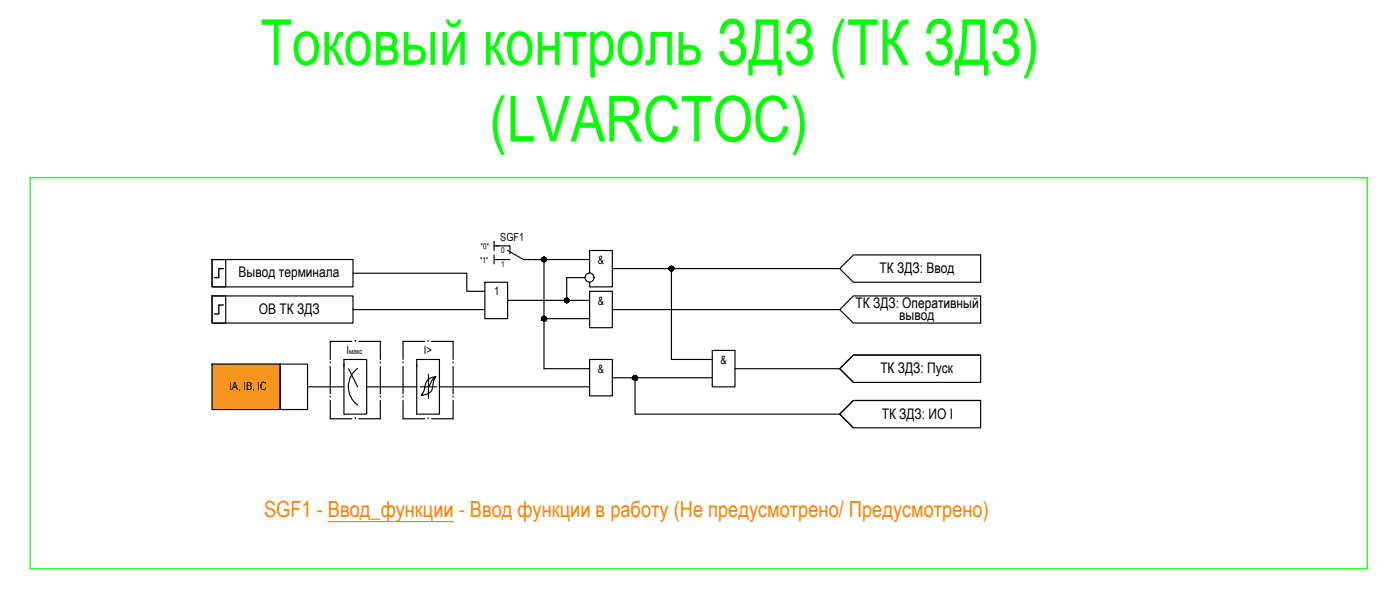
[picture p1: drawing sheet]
<svg xmlns="http://www.w3.org/2000/svg" width="308mm" height="130mm" viewBox="0 0 308 130" stroke-linecap="round" stroke-linejoin="round" font-family="sans-serif">
<!-- layer: 0 -->
<g fill="none" stroke="#000" stroke-width=".25">
<path d="M46.6 57.1h3v6h-3zM46.6 57.1h31v6h-31zM108.6 53v2.1M108.6 56.1v1.9M108.6 54.1h1M108.6 57.1h1M117.6 57.1h12M119.6 57.1v13h10M134.6 59.1h50M147.6 59.1v19.9h9M187.6 56.1h28v6h-28l-3-3zM46.6 65.1h3v5.9h-3z"/>
<path d="M46.6 65.1h31v5.9h-31zM77.6 60.1h25v4h4M77.6 68.1h29M106.6 62.1h5v8h-5zM111.6 66h18M119.6 70.1v11h10M128.6 61h-4v5M129.6 60.1v-5h5v8h-5v-1M129.6 79h5v8h-5zM129.6 64.1h5v8h-5zM134.6 68.1h50M156.6 77h5v8h-5z"/>
<path d="M187.6 65.1h28v5.9h-28l-3-2.9zM187.6 78.1h28v6h-28l-3-3zM215.6 78.1h-28l-3 3 3 3M46.6 80.1h15v9.9h-15zM61.6 80.1h6v9.9h-6zM67.6 85h8M75.6 80.1v11h5v-12.1h-5v1.6M76.6 81.1l2 3.9M78.6 81a5 5 0 0 0 0 8M80.6 85h11M91.6 80.1v11h5v-12.1h-5v1.6M94.2 85h1.8"/>
<path d="M94.2 82.3v5.2M95.8 82.8a6.2 6.2 0 0 0-.8 3l-.7 .7-1.7 .5 .7-1.4a2.55 2.55 0 0 1 2.5-2.8 3 3 0 0 0-1.2 1.7l-.4 .5h-1.8M96.6 85h33M134.6 83.1h22M139.6 83.1v8h45l3-3h28v6h-28l-3-3M161.6 81.1h23M215.6 88.1h-28l-3 3 3 3"/>
<circle cx="119.6" cy="57" r=".49"/>
<circle cx="147.6" cy="59" r=".49"/>
<circle cx="119.6" cy="70" r=".49"/>
<circle cx="124.6" cy="66" r=".49"/>
<circle cx="129.6" cy="61" r=".99"/>
<circle cx="139.6" cy="83" r=".49"/>
</g>
<g fill="none" stroke="#000" stroke-width=".25">
<path d="M109.1 54.1h3v1.7M109.1 57.1h3M111.6 55.1l3.5 2h3M72.6 79.8h.1M77.4 75.1h-4.8v3.9M78.1 75.1h.1M78.9 75.1h4.7v3.9M83.6 79.8h.1M88.6 79.8h.1M93.4 75.1h-4.8v3.9M94.1 75.1h.1M94.9 75.1h4.7v3.9"/>
<path d="M99.6 79.8h.1M72.6 87.3h.1M72.6 88.1v4h4.8M72.6 80.6v6M78.1 92.1h.1M83.6 87.3h.1M83.6 88.1v4h-4.7M83.6 80.6v6M88.6 87.3h.1M88.6 80.6v6M88.6 88.1v4h4.8M94.1 92.1h.1"/>
<path d="M99.6 87.3h.1M99.6 80.6v6M99.6 88.1v4h-4.7"/>
</g>
<!-- layer: 0 -->
<g fill="#000" stroke="#000" stroke-width=".22">
<path d="M119.5 57.5h.2zM119.6 56.6h.1zM147.5 58.6h.3zM147.5 59.6h.3zM147.5 58.5h.2zM119.2 69.8h.8zM119.5 70.5h.2zM119.6 69.6h.1zM124.5 66.5h.2zM124.6 65.6h.1zM139.5 83.5h.3zM139.5 82.6h.2z"/>
<path d="M119.5 57.5h.2zM119.6 57.5h.1z"/>
<path d="M119.6 56.6h.1zM119.5 56.6h.2z"/>
<path d="M119.5 56.6h.3zM119.5 56.6h.3z"/>
<path d="M119.5 56.6h.3zM119.4 56.6h.4z"/>
<path d="M119.5 57.5h.3zM119.5 57.5h.2z"/>
<path d="M119.4 56.6h.5zM119.4 56.6h.5z"/>
<path d="M119.4 57.5h.4zM119.4 57.5h.4z"/>
<path d="M119.4 57.5h.5zM119.4 57.5h.4z"/>
<path d="M119.4 56.6h.5zM119.4 56.6h.5z"/>
<path d="M119.4 56.6l.5 .1zM119.4 56.6l.5 .1z"/>
<path d="M119.4 57.4h.5zM119.4 57.4l.5 .1z"/>
<path d="M119.3 56.7h.7zM119.3 56.7h.7z"/>
<path d="M119.3 57.4h.6zM119.3 57.4h.6z"/>
<path d="M119.3 56.7h.7zM119.2 56.7h.8z"/>
<path d="M119.3 57.4h.7zM119.3 57.4h.6z"/>
<path d="M119.2 56.7l.8 .1zM119.2 56.7l.8 .1z"/>
<path d="M119.2 56.8h.9zM119.2 56.8h.9z"/>
<path d="M119.2 57.3l.8 .1zM119.2 57.3l.8 .1z"/>
<path d="M119.2 57.4h.8zM119.2 57.4h.8z"/>
<path d="M119.2 56.8l.9 .1zM119.1 56.9h1z"/>
<path d="M119.1 56.9h1zM119.1 56.9h1z"/>
<path d="M119.1 57.2l1 .1zM119.1 57.2l1 .1z"/>
<path d="M119.2 57.3h.9zM119.2 57.3h.8z"/>
<path d="M119.1 56.9l1 .1zM119.1 56.9l1 .1z"/>
<path d="M119.1 57h1zM119.1 57h1z"/>
<path d="M119.1 57l1 .1zM119.1 57l1 .1z"/>
<path d="M119.1 57.1h1zM119.1 57.1h1z"/>
<path d="M119.1 57.1l1 .1zM119.1 57.1l1 .1z"/>
<path d="M119.1 57.2h1zM119.1 57.2h1z"/>
<path d="M119.1 57.2h1zM119.1 57.2h1z"/>
<path d="M147.5 59.6h.2zM147.5 59.6h.2z"/>
<path d="M147.5 58.5l.3 .1zM147.5 58.5l.3 .1zM147.5 58.6h.3z"/>
<path d="M147.5 58.6h.3zM147.4 58.6h.4z"/>
<path d="M147.5 59.5l.3 .1zM147.5 59.5l.3 .1z"/>
<path d="M147.4 58.6h.5zM147.4 58.6h.5z"/>
<path d="M147.4 59.5h.4zM147.4 59.5h.4z"/>
<path d="M147.4 58.6h.5zM147.3 58.6h.6z"/>
<path d="M147.4 59.5h.5zM147.4 59.5h.4z"/>
<path d="M147.3 58.6l.6 .1zM147.3 58.6l.6 .1z"/>
<path d="M147.3 58.7h.7zM147.3 58.7h.7z"/>
<path d="M147.3 59.4l.6 .1zM147.3 59.4l.6 .1z"/>
<path d="M147.3 59.5h.6zM147.3 59.5h.6z"/>
<path d="M147.3 58.7l.7 .1zM147.3 58.7l.7 .1z"/>
<path d="M147.3 59.4h.7zM147.3 59.4h.6z"/>
<path d="M147.2 58.8h.9zM147.2 58.8h.9z"/>
<path d="M147.2 59.4h.8zM147.2 59.4h.8z"/>
<path d="M147.2 58.8h.9zM147.2 58.8h.9z"/>
<path d="M147.2 58.8l.9 .1zM147.2 58.8l.9 .1z"/>
<path d="M147.2 59.3h.9zM147.2 59.3h.9z"/>
<path d="M147.2 59.3h.9zM147.2 59.3l.8 .1z"/>
<path d="M147.2 58.9h.9zM147.1 58.9h1z"/>
<path d="M147.1 58.9l1 .1zM147.1 58.9l1 .1z"/>
<path d="M147.1 59h1zM147.1 59h1z"/>
<path d="M147.1 59l1 .1zM147.1 59l1 .1z"/>
<path d="M147.1 59.1h1zM147.1 59.1h1z"/>
<path d="M147.1 59.1l1 .1zM147.1 59.1l1 .1z"/>
<path d="M147.1 59.2h1zM147.1 59.2h1z"/>
<path d="M147.2 59.2h.9zM147.2 59.2l.9 .1z"/>
<path d="M147.1 59.1h1zM147.1 59.1h1z"/>
<path d="M119.5 70.5l.2 .1zM119.6 70.6h.1z"/>
<path d="M119.6 69.6h.1zM119.5 69.6h.2z"/>
<path d="M119.5 69.6h.3zM119.5 69.6h.3z"/>
<path d="M119.5 69.6h.3zM119.4 69.6h.4z"/>
<path d="M119.5 70.5h.3zM119.5 70.5h.2z"/>
<path d="M119.4 69.6h.5zM119.4 69.6h.5z"/>
<path d="M119.4 70.5h.4zM119.4 70.5h.4z"/>
<path d="M119.4 70.5h.5zM119.4 70.5h.4z"/>
<path d="M119.4 69.6h.5zM119.4 69.6h.5z"/>
<path d="M119.4 69.6l.5 .1zM119.4 69.6l.5 .1z"/>
<path d="M119.4 70.4h.5zM119.4 70.4l.5 .1z"/>
<path d="M119.3 69.7h.7zM119.3 69.7h.7z"/>
<path d="M119.3 70.4h.6zM119.3 70.4h.6z"/>
<path d="M119.3 69.7l.7 .1zM119.3 69.7l.7 .1zM119.2 69.8h.8z"/>
<path d="M119.3 70.4h.7zM119.3 70.4h.6z"/>
<path d="M119.2 69.8h.9zM119.2 69.8h.9z"/>
<path d="M119.2 70.3l.8 .1zM119.2 70.3l.8 .1z"/>
<path d="M119.2 70.4h.8zM119.2 70.4h.8z"/>
<path d="M119.2 69.8l.9 .1zM119.1 69.9h1z"/>
<path d="M119.1 69.9h1zM119.1 69.9h1z"/>
<path d="M119.1 70.2l1 .1zM119.1 70.2l1 .1z"/>
<path d="M119.2 70.3h.9zM119.2 70.3h.8z"/>
<path d="M119.1 69.9l1 .1zM119.1 69.9l1 .1z"/>
<path d="M119.1 70h1zM119.1 70h1z"/>
<path d="M119.1 70l1 .1zM119.1 70l1 .1z"/>
<path d="M119.1 70.1h1zM119.1 70.1h1z"/>
<path d="M119.1 70.1h1zM119.1 70.1h1z"/>
<path d="M119.1 70.1l1 .1zM119.1 70.1l1 .1z"/>
<path d="M119.1 70.2h1zM119.1 70.2h1z"/>
<path d="M124.5 66.5h.2zM124.6 66.5h.1z"/>
<path d="M124.6 65.6h.1zM124.5 65.6h.2z"/>
<path d="M124.5 65.6h.3zM124.5 65.6h.3z"/>
<path d="M124.5 65.6h.3zM124.5 65.6h.3z"/>
<path d="M124.5 66.5h.3zM124.5 66.5h.2z"/>
<path d="M124.4 65.6h.5zM124.4 65.6h.5z"/>
<path d="M124.4 66.5h.4zM124.4 66.5h.4z"/>
<path d="M124.4 65.6l.5 .1zM124.4 65.6l.5 .1z"/>
<path d="M124.4 66.5h.5zM124.4 66.5h.4z"/>
<path d="M124.4 65.7h.5zM124.3 65.7h.6z"/>
<path d="M124.4 66.5h.5zM124.4 66.5h.5z"/>
<path d="M124.3 65.7h.7zM124.3 65.7h.7z"/>
<path d="M124.3 66.4h.6zM124.3 66.4l.6 .1z"/>
<path d="M124.3 65.7h.7zM124.2 65.7h.8z"/>
<path d="M124.3 66.4h.7zM124.3 66.4h.6z"/>
<path d="M124.2 65.7l.8 .1zM124.2 65.7l.8 .1z"/>
<path d="M124.2 65.8h.9zM124.2 65.8h.9z"/>
<path d="M124.2 66.3l.8 .1zM124.2 66.3l.8 .1z"/>
<path d="M124.2 66.4h.8zM124.2 66.4h.8z"/>
<path d="M124.2 65.8l.9 .1zM124.2 65.8l.9 .1z"/>
<path d="M124.2 65.9h.9zM124.2 65.9h.9z"/>
<path d="M124.2 66.3h.9zM124.2 66.3h.9z"/>
<path d="M124.2 66.3h.9zM124.2 66.3h.8z"/>
<path d="M124.1 65.9l1 .1zM124.1 65.9l1 .1z"/>
<path d="M124.1 66h1zM124.1 66h1z"/>
<path d="M124.1 66h1zM124.1 66h1z"/>
<path d="M124.1 66l1 .1zM124.1 66l1 .1z"/>
<path d="M124.1 66.1l1 .1zM124.1 66.1l1 .1z"/>
<path d="M124.1 66.2h1zM124.1 66.2h1z"/>
<path d="M124.1 66.2h1zM124.1 66.2l1 .1z"/>
<path d="M139.5 83.5l.2 .1zM139.5 83.6h.2z"/>
<path d="M139.5 82.6h.3zM139.5 82.6h.3z"/>
<path d="M139.5 82.6h.3zM139.5 82.6h.3z"/>
<path d="M139.5 82.6h.3zM139.4 82.6h.4z"/>
<path d="M139.5 83.5h.3zM139.5 83.5h.3z"/>
<path d="M139.4 82.6h.5zM139.4 82.6h.5z"/>
<path d="M139.4 83.5h.4zM139.4 83.5h.4z"/>
<path d="M139.4 82.6h.5zM139.3 82.6h.6z"/>
<path d="M139.4 83.5h.5zM139.4 83.5h.4z"/>
<path d="M139.3 82.6l.6 .1zM139.3 82.6l.6 .1z"/>
<path d="M139.3 82.7h.7zM139.3 82.7h.7z"/>
<path d="M139.3 83.4l.6 .1zM139.3 83.4l.6 .1z"/>
<path d="M139.3 83.5h.6zM139.3 83.5h.6z"/>
<path d="M139.3 82.7l.7 .1zM139.3 82.7l.7 .1z"/>
<path d="M139.3 83.4h.7zM139.3 83.4h.6z"/>
<path d="M139.3 82.8h.8zM139.3 82.8h.8z"/>
<path d="M139.3 83.4h.7zM139.3 83.4h.7z"/>
<path d="M139.2 82.8h.9zM139.2 82.8h.9z"/>
<path d="M139.2 82.8l.9 .1zM139.2 82.8l.9 .1z"/>
<path d="M139.2 83.3h.9zM139.2 83.3h.9z"/>
<path d="M139.2 83.3h.9zM139.2 83.3l.8 .1z"/>
<path d="M139.2 82.9h.9zM139.2 82.9h.9z"/>
<path d="M139.1 82.9l1 .1zM139.1 82.9l1 .1z"/>
<path d="M139.1 83h1zM139.1 83h1z"/>
<path d="M139.1 83.1l1 .1zM139.1 83.1l1 .1z"/>
<path d="M139.1 83.2h1zM139.1 83.2h1z"/>
<path d="M139.2 83.2h.9zM139.2 83.2l.9 .1z"/>
<path d="M139.1 83l1 .1zM139.1 83l1 .1z"/>
<path d="M139.1 83.1h1zM139.1 83.1h1z"/>
<path d="M139.1 83.1h1zM139.1 83.1h1z"/>
</g>
<path d="M49.1 59.1h-1v1.9h-1M49.1 67.1h-1v1.9h-1" fill="none" stroke="#000" stroke-width=".3"/>
<path d="M46.6 80.1l15 9.9v-9.9zM46.6 80.1l15 9.9h-15z" fill="#f7941d" stroke="#f7941d" stroke-width=".22"/>
<path d="M6.6 39.1h294v86h-294z" fill="none" stroke="#0f0" stroke-width=".25"/>
<path d="M72.1 114.7h27.7" fill="none" stroke="#ff7f00" stroke-width=".25"/>
<g font-size="14" fill="#0f0">
<text x="57.2" y="14.3">Токовый контроль ЗДЗ (ТК ЗДЗ)</text>
<text x="107.6" y="31.1">(LVARCTOC)</text>
</g>
<text font-size="4.9" fill="#ff7f00" x="58.1" y="113.6">SGF1 - Ввод_функции - Ввод функции в работу (Не предусмотрено/ Предусмотрено)</text>
<g font-size="3.2">
<text x="52.5" y="61">Вывод терминала</text>
<text x="193.4" y="60">ТК ЗДЗ: Ввод</text>
<text x="56.9" y="69">ОВ ТК ЗДЗ</text>
<text x="188.1" y="67.7">ТК ЗДЗ: Оперативный</text>
<text x="197.7" y="70.4">вывод</text>
<text x="193.6" y="82">ТК ЗДЗ: Пуск</text>
<text x="193.9" y="92">ТК ЗДЗ: ИО I</text>
</g>
<g font-size="2.5">
<text x="131.4" y="58">&amp;</text>
<text x="108.6" y="64.9">1</text>
<text x="131.4" y="67">&amp;</text>
<text x="76.2" y="77.9">I</text>
<text x="93.2" y="77.9">I&gt;</text>
<text x="131.4" y="82">&amp;</text>
<text x="158.4" y="80">&amp;</text>
<text x="50.4" y="85.8">IA, IB, IC</text>
</g>
<text font-size="2.4" x="110" y="52.9">SGF1</text>
<g font-size="1.7">
<text x="105.6" y="57.8">&quot;1&quot;</text>
<text x="105.7" y="54.7">&quot;0&quot;</text>
<text x="110.2" y="55.7">0</text>
<text x="110.2" y="58.7">1</text>
<text x="76.8" y="77.9">макс</text>
</g>
</svg>
